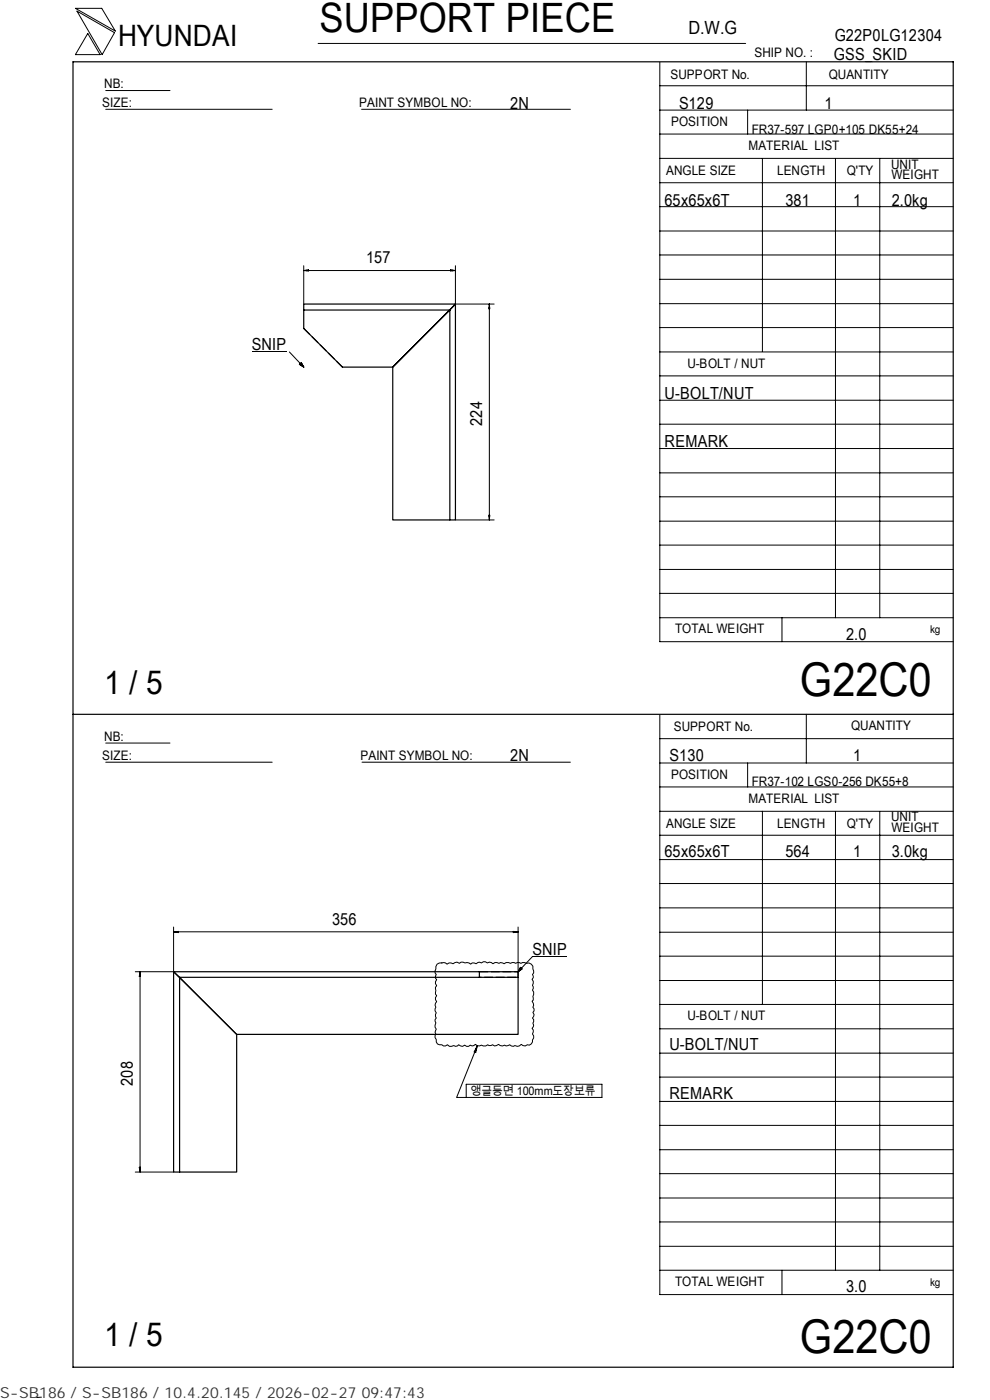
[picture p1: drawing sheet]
<svg xmlns="http://www.w3.org/2000/svg" width="210mm" height="297mm" viewBox="0 0 210 297" stroke-linecap="round" stroke-linejoin="round" font-family="sans-serif">
<path d="M15.5 13.1h186.7v277h-186.7zM64.4 65.8v3.9l8.2 8.2h10.7l12.1-12.1M64.4 64.5h32.2l-1.2 1.3h-31zM95.4 65.8v44.5h-12.1v-32.4l13.3-13.4v45.8h-1.2M15.5 151.5h186.7M101.7 206.2h-64.9l1.3 1.1v41.4h12.1v-29.3l-13.4-13.2v42.5h1.3M101.7 207.3h-63.6l12.1 12.1h59.7v-12.1M101.7 206.2h8.2v1.1h-8.2z" fill="none" stroke="#000" stroke-width=".25"/>
<path d="M64.4 69.7l8.2 8.2M101.7 206.2h8.2v1.1h-8.2" fill="none" stroke="#000" stroke-width=".25" stroke-dasharray="1.9 .6" stroke-linecap="butt"/>
<g fill="none" stroke="#000" stroke-width=".21">
<path d="M16 1.8h5.6l2.9 4.8zM16.3 2.4l8 4.5-2.6 4.7zM18.6 7.1l2.6 4.5h-5.2zM22.4 19.2h13.7M67.5 9.2h90.6M139.9 18.2h62.3M139.9 13.2v122.9h62.3M171 13.1v10.3M22.4 23.2h35.3M76.7 23.2h44.3M139.9 38.8h62.3M139.9 33.6h62.3"/>
<path d="M139.9 28.4h62.3M139.9 23.4h62.3M158.6 23.4v5M161.7 33.6v41M177.2 33.7v97.4M186.6 33.7v97.4M64.4 56.4v8.1M64.4 57.4l1-.2v.3zM64.4 57.4h32.2M65.1 57.3v.2M95.6 57.2l1 .2-1 .1zM95.9 57.3v.2"/>
<path d="M96.6 56.4v8.1h8.2M139.9 59.3h62.3M139.9 54.1h62.3M139.9 49h62.3M139.9 43.8h62.3M53.4 74.7h7.4M61.4 74.7l3 3.2M63.5 77.3l.4-.3 .5 .9zM103.7 65.3h.2M103.8 64.5l.1 1h-.2zM103.8 64.5v45.8M139.9 74.7h62.3"/>
<path d="M139.9 79.7h62.3M139.9 69.5h62.3M139.9 64.4h62.3M139.9 95.2h62.3M139.9 90h62.3M139.9 84.9h62.3M96.6 110.3h8.2M103.7 109.3h.2l-.1 1zM103.7 109.6h.2M139.9 100.3h62.3M139.9 115.6h62.3M139.9 110.6h62.3"/>
<path d="M139.9 105.4h62.3M139.9 131.1h62.3M139.9 125.9h62.3M139.9 120.8h62.3M165.9 131.1v5M22.4 157.6h13.7M139.9 151.7v122.9h62.3M139.9 156.7h62.3M171 151.5v10.4M22.4 161.7h35.3M76.8 161.7h44.2M139.9 177.2h62.3"/>
<path d="M139.9 172.1h62.3M139.9 167h62.3M139.9 161.9h62.3M158.6 161.9v5.1M161.7 172.1v41M177.2 172.2v97.3M186.6 172.2v97.3M36.8 197.7l1-.1v.3zM36.8 197.7h73.1M36.8 196.7v9.5h-8.1M37.6 197.6v.2M108.9 197.6l1 .1-1 .2z"/>
<path d="M109.1 197.6v.2M109.9 196.7v9.5M139.9 182.4h62.3M139.9 197.8h62.3M139.9 192.6h62.3M139.9 187.4h62.3M29.6 206.8h.2M29.7 206.2l.1 1h-.3zM29.7 206.2v42.5M92.7 204.5l.5-.2 .9-.1 .7 .3 .4-.2 .9 .2 .8-.4 .5 .3 .4-.3 .8 .2 .4-.1 .8 .3 .4-.2 .8 .2 .3-.3 .4-.1 .4 .2 .4-.3h.4l.5 .3 .4-.2 .4 .1 .4 .3 .4-.3 .8 .2 .4-.2 .7 .3 .4-.3 1 .2 .3-.2 .8 .2 .3-.2 .8 .2 .7-.2 .5 .2a1.02 1.02 0 0 1 1.3 1.2l.2 .8-.3 .3 .2 .7-.2 .4 .2 .4-.2 .8 .2 .7-.2 .3 .3 .5v.5l-.2 .4 .1 .8-.2 .2 .3 .9-.2 .4 .3 .3v.5l-.3 .3 .3 .4-.4 .8 .3 .3-.2 .8 .2 .4-.3 .7 .2 .3-.2 .9 .3 .4v.4l-.3 .4a.85 .85 0 0 1-1.1 1l-.4 .3-.5-.1-.3-.2-.5 .3-.4 .1-.5-.2-.3 .2-.5-.1-.3-.3-.8 .3-.3-.2-.4 .2-.5-.1-.4-.2-.8 .3-.4-.3-.4 .2-.6-.2-.5 .3-.9-.2-.4 .2-.5-.1-.4-.2-.3 .2-.3 .1-.5-.2-.3 .3h-.4l-.5-.3-.4 .3-.8-.4-.3 .3-.4 .1-.3-.2-1 .2-.4-.4-.4 .3h-.4l-.4-.3a.9 .9 0 0 1-.9-.1 .9 .9 0 0 1-.3-1l-.2-.4 .1-.7-.1-.4 .2-.7-.2-.4 .1-.9-.1-.7 .2-.3-.1-.4 .1-.7-.2-.4 .1-.8-.1-.4 .3-.8-.2-.4v-.4l.2-.5-.2-.3v-1.4l.2-.4-.2-.4v-.4l.2-.5-.2-.3 .1-.8-.2-.3v-.4zM110.4 205.2l.3 .4-.8 .6zM120.3 202.9h-7.4l-3 3.3"/>
<path d="M139.9 218.3h62.3M139.9 213.1h62.3M139.9 208h62.3M139.9 202.9h62.3M98.9 230h28.8v2.8h-28.8zM100.8 222.7l.2 .1M101.3 221.8l-4.5 11h2.1M101.3 221.8l-.4 1.5-.3-.1zM139.9 238.7h62.3M139.9 233.7h62.3M139.9 228.5h62.3M139.9 223.4h62.3"/>
<path d="M28.7 248.7h8.1M29.5 247.6h.3l-.1 1.1zM29.6 248h.2M139.9 259.2h62.3M139.9 254.2h62.3M139.9 249h62.3M139.9 243.9h62.3M139.9 269.5h62.3M139.9 264.4h62.3M165.9 269.5v5.1M8.8 296.4l-1 .1"/>
</g>
<path d="M63.5 77h.9v.9h-.9zM110 205.3h.7v.9h-.7z" fill="#000"/>
<g font-size="9.9">
<text x="169.7" y="147.6">G22C0</text>
<text x="169.7" y="286.9">G22C0</text>
</g>
<text font-size="8.6" x="67.7" y="6.9">SUPPORT PIECE</text>
<g font-size="7">
<text x="22.1" y="147.2">1 / 5</text>
<text x="22.1" y="285.6">1 / 5</text>
</g>
<text font-size="6.3" x="25.1" y="9.8">HYUNDAI</text>
<text font-size="3.9" x="146" y="7.3">D.W.G</text>
<g font-size="3.5">
<text x="177" y="8.7">G22P0LG12304</text>
<text x="176.9" y="12.8">GSS_SKID</text>
<text x="108.2" y="23.1">2N</text>
<text x="144" y="23.1">S129</text>
<text x="174.8" y="23.1">1</text>
<text x="141" y="43.6">65x65x6T</text>
<text x="166.6" y="43.6">381</text>
<text x="180.9" y="43.6">1</text>
<text x="189.1" y="43.6">2.0kg</text>
<text x="77.6" y="55.9">157</text>
<text x="53.4" y="74.3">SNIP</text>
<text x="141" y="84.6">U-BOLT/NUT</text>
<text x="102.3" y="90.3" transform="rotate(-90 102.3 90.3)">224</text>
<text x="141" y="94.8">REMARK</text>
<text x="179.5" y="135.8">2.0</text>
<text x="108.2" y="161.4">2N</text>
<text x="142" y="161.4">S130</text>
<text x="180.9" y="161.4">1</text>
<text x="141" y="181.9">65x65x6T</text>
<text x="166.6" y="181.9">564</text>
<text x="180.9" y="181.9">1</text>
<text x="189.1" y="181.9">3.0kg</text>
<text x="70.4" y="196.3">356</text>
<text x="112.9" y="202.5">SNIP</text>
<text x="142" y="222.8">U-BOLT/NUT</text>
<text x="28.2" y="230.3" transform="rotate(-90 28.2 230.3)">208</text>
<text x="142" y="233.1">REMARK</text>
<text x="179.5" y="274.1">3.0</text>
</g>
<text font-size="3.2" fill="#323232" x="0" y="296.6">S-SB186 / S-SB186 / 10.4.20.145 / 2026-02-27 09:47:43</text>
<g font-size="2.8">
<text x="142.2" y="16.8">SUPPORT No.</text>
<text x="160" y="12.2">SHIP NO. :</text>
<text x="175.8" y="16.7">QUANTITY</text>
<text x="21.7" y="22.8">SIZE:</text>
<text x="22.1" y="18.7">NB:</text>
<text x="76.2" y="22.8">PAINT SYMBOL NO:</text>
<text x="142.3" y="26.8">POSITION</text>
<text x="159.4" y="28.4">FR37-597 LGP0+105 DK55+24</text>
<text x="158.8" y="31.7">MATERIAL LIST</text>
<text x="189" y="35.8">UNIT</text>
<text x="141.3" y="37.2">ANGLE SIZE</text>
<text x="164.8" y="37.1">LENGTH</text>
<text x="179.6" y="37.1">Q'TY</text>
<text x="189.1" y="38">WEIGHT</text>
<text x="145.8" y="78">U-BOLT / NUT</text>
<text x="143.2" y="134.4">TOTAL WEIGHT</text>
<text x="142.9" y="155">SUPPORT No.</text>
<text x="180.5" y="154.9">QUANTITY</text>
<text x="21.7" y="161.3">SIZE:</text>
<text x="22.1" y="157.1">NB:</text>
<text x="76.5" y="161.2">PAINT SYMBOL NO:</text>
<text x="142.3" y="165.3">POSITION</text>
<text x="159.4" y="166.7">FR37-102 LGS0-256 DK55+8</text>
<text x="158.8" y="170.3">MATERIAL LIST</text>
<text x="141.3" y="175.7">ANGLE SIZE</text>
<text x="164.8" y="175.6">LENGTH</text>
<text x="179.6" y="175.6">Q'TY</text>
<text x="189" y="174.2">UNIT</text>
<text x="189.1" y="176.5">WEIGHT</text>
<text x="145.8" y="216.5">U-BOLT / NUT</text>
<text x="143.2" y="272.9">TOTAL WEIGHT</text>
</g>
<text font-size="2.5" x="99.8" y="232.3">앵글등면 100mm도장보류</text>
<g font-size="2.3">
<text x="197.3" y="134.3">kg</text>
<text x="197.3" y="272.8">kg</text>
</g>
</svg>
